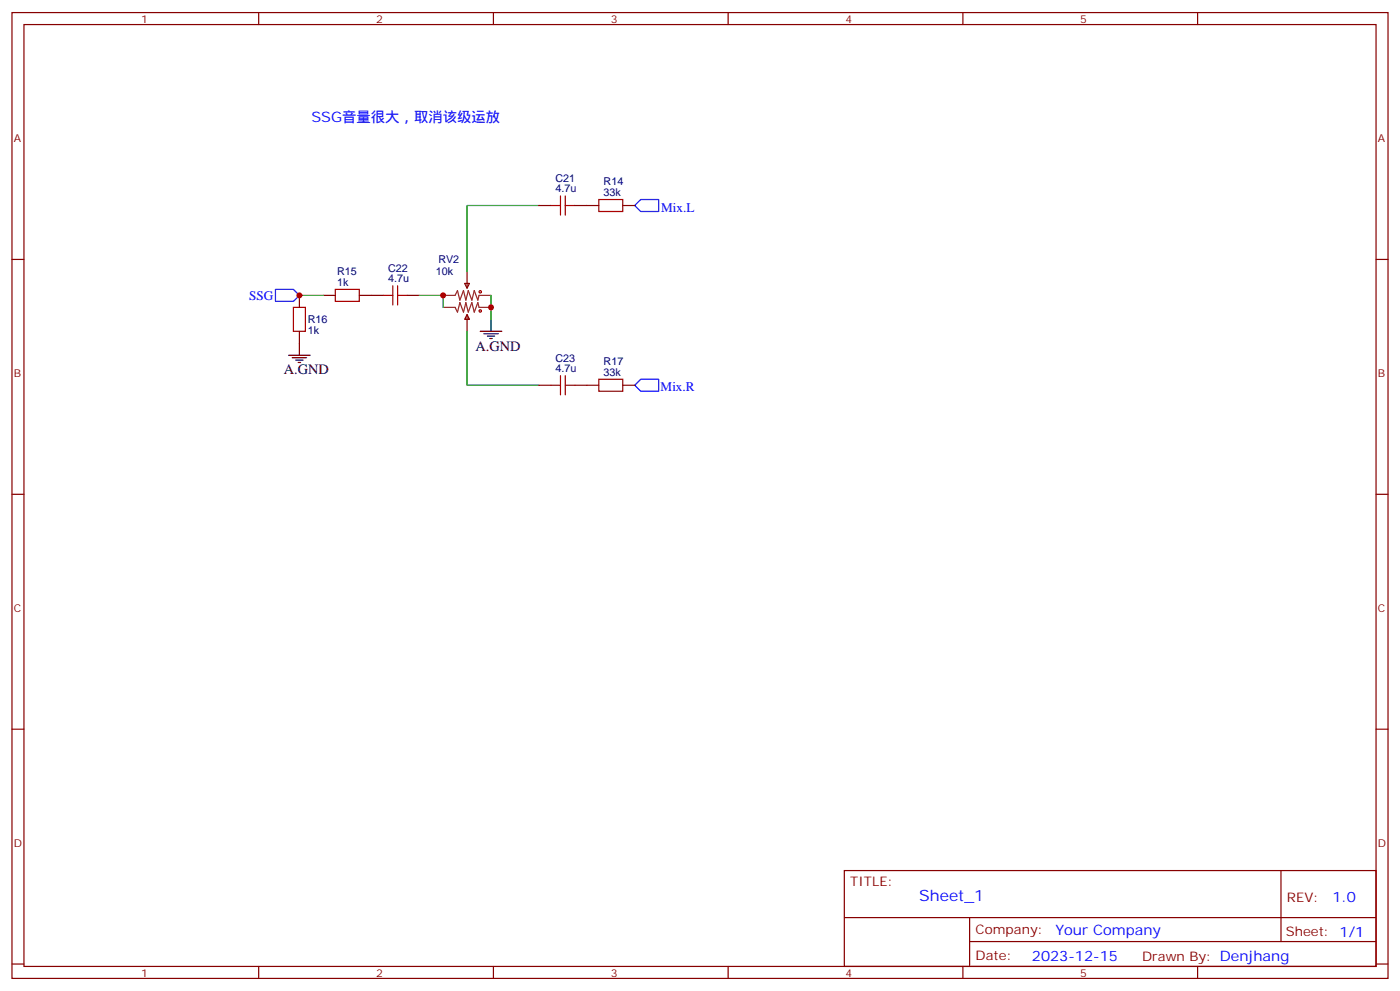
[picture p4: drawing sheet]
<svg xmlns="http://www.w3.org/2000/svg" width="412mm" height="292mm" viewBox="0 0 412 292" stroke-linecap="round" stroke-linejoin="round" font-family="sans-serif">
<g fill="none" stroke="#870000" stroke-width=".35">
<path d="M3.5 3.7h405.4v284.3h-405.4zM7.1 7.2h398.2v277.3h-398.2zM76.2 3.7v3.5M145.3 3.7v3.5M214.5 3.7v3.5M283.6 3.7v3.5M352.8 3.7v3.5M3.5 76.4h3.6M137.6 79.9v4.9M158.7 60.5h3.6M169.3 60.5h7.1M183.4 60.5h3.6"/>
<path d="M405.3 76.4h3.6M88.2 87v3.5M88.2 97.5v3.6M95.2 87h3.6M105.8 87h7.1M119.9 87h3.6M136.9 83.4h1.4l-.7 1.4zM137.6 92.6l.7 1.4h-1.4zM137.6 92.6v4.9M158.7 113.4h3.6M169.3 113.4h7.1M183.4 113.4h3.6"/>
<path d="M3.5 145.5h3.6M405.3 145.5h3.6M3.5 214.7h3.6M405.3 214.7h3.6M248.7 256.3h156.6v28.2h-156.6zM377.3 256.3v20.9M248.7 270.1h156.5M285.6 277.2h119.6M285.6 270.1v14.2M3.5 283.8h3.6M76.2 284.5v3.5M145.3 284.5v3.5"/>
<path d="M214.5 284.5v3.5M283.6 284.5v3.5M352.8 284.5v3.5M405.3 283.8h3.6"/>
</g>
<g fill="none" stroke="#a10000" stroke-width=".35">
<path d="M165.1 57.7v5.6M166.5 57.7v5.6M176.4 58.7h7v3.6h-7zM162.3 60.5h2.8M166.5 60.5h2.8M86.4 90.5h3.6v7h-3.6zM98.8 85.2h7v3.5h-7zM112.9 87h2.8M115.7 84.1v5.7M117.1 87h2.8M117.1 84.1v5.7M162.3 113.4h2.8"/>
<path d="M165.1 110.6v5.6M166.5 110.6v5.6M166.5 113.4h2.8M176.4 111.7h7v3.5h-7z"/>
<circle cx="141.5" cy="91.5" r=".35"/>
<circle cx="141.5" cy="85.9" r=".35"/>
</g>
<path d="M130.5 87h3.6l.7-1.5 .7 2.9 1-2.9 .7 2.9 .7-2.9 1.1 2.9 .7-2.9 1.1 2.9 .3-1.4h3.5M130.5 90.5h3.6l.7 1.4 .7-2.8 1 2.8 .7-2.8 .7 2.8 1.1-2.8 .7 2.8 1.1-2.8 .3 1.4h3.5" fill="none" stroke="#8c2424" stroke-width=".35"/>
<path d="M141.5 97.5h6.3M142.5 98.2h4.3M143.6 99h2.1M144.3 99.7h.7M144.6 94v3.5M85 104.6h6.4M86.1 105.3h4.2M87.1 106h2.2M87.8 106.7h.7M88.2 101.1v3.5" fill="none" stroke="#000" stroke-width=".35"/>
<path d="M158.7 60.5h-21.1v19.4M88.2 87h7M123.5 87h7v3.5M137.6 97.5v15.9h21.1M144.6 87v7" fill="none" stroke="#008700" stroke-width=".35"/>
<path d="M188.7 58.7h5.3v3.6h-5.3l-1.7-1.8zM81.1 85.2h5.3l1.8 1.8-1.8 1.7h-5.3zM188.7 111.7h5.3v3.5h-5.3l-1.7-1.8z" fill="none" stroke="#00f" stroke-width=".35"/>
<g fill="#c00">
<circle cx="144.6" cy="90.5" r=".88"/>
<circle cx="130.5" cy="87" r=".88"/>
<circle cx="88.2" cy="87" r=".88"/>
</g>
<text font-size="4.6" fill="#00f" x="270.8" y="265.3">Sheet_1</text>
<g font-size="4.2" fill="#00f">
<text x="91.7" y="35.8">SSG音量很大，取消该级运放</text>
<text x="392.5" y="265.6">1.0</text>
<text x="310.9" y="275.1">Your Company</text>
<text x="304" y="282.9">2023-12-15</text>
</g>
<g font-size="4.2">
<text x="140.1" y="103.2">A.GND</text>
<text x="83.6" y="110.2">A.GND</text>
</g>
<g font-size="3.9" fill="#00f">
<text x="194.8" y="62.3">Mix.L</text>
<text x="73.4" y="88.2">SSG</text>
<text x="194.6" y="115.2">Mix.R</text>
</g>
<g font-size="3.9" fill="#800">
<text x="250.5" y="260.9">TITLE:</text>
<text x="379.1" y="265.6">REV:</text>
<text x="287.4" y="275.1">Company:</text>
<text x="378.7" y="275.7">Sheet: 1/1</text>
<text x="287.4" y="282.8">Date:</text>
<text x="336.4" y="282.8">Draw</text>
<text x="346.6" y="282.8">n By: Denjhang</text>
</g>
<g font-size="3.2" fill="#800">
<text x="41.6" y="6.7">1</text>
<text x="110.8" y="6.7">2</text>
<text x="179.9" y="6.7">3</text>
<text x="249.1" y="6.7">4</text>
<text x="318.2" y="6.7">5</text>
<text x="4.1" y="41.8">A</text>
<text x="405.9" y="41.8">A</text>
<text x="4.1" y="110.9">B</text>
<text x="405.9" y="110.9">B</text>
<text x="4.1" y="180.1">C</text>
<text x="405.9" y="180.1">C</text>
<text x="4.1" y="249.2">D</text>
<text x="405.9" y="249.2">D</text>
<text x="41.6" y="287.5">1</text>
<text x="110.8" y="287.5">2</text>
<text x="179.9" y="287.5">3</text>
<text x="249.1" y="287.5">4</text>
<text x="318.2" y="287.5">5</text>
</g>
<g font-size="3.2" fill="#000080">
<text x="163.6" y="53.6">C21</text>
<text x="163.6" y="56.6">4.7u</text>
<text x="177.8" y="57.7">33k</text>
<text x="177.8" y="54.5">R14</text>
<text x="129.1" y="77.5">RV2</text>
<text x="99.3" y="81">R15</text>
<text x="114.3" y="83.1">4.7u</text>
<text x="114.3" y="80">C22</text>
<text x="128.4" y="81">10k</text>
<text x="99.3" y="84.1">1k</text>
<text x="90.7" y="95.2">R16</text>
<text x="90.7" y="98.3">1k</text>
<text x="163.6" y="106.5">C23</text>
<text x="177.8" y="107.4">R17</text>
<text x="163.6" y="109.5">4.7u</text>
<text x="177.8" y="110.6">33k</text>
</g>
</svg>
